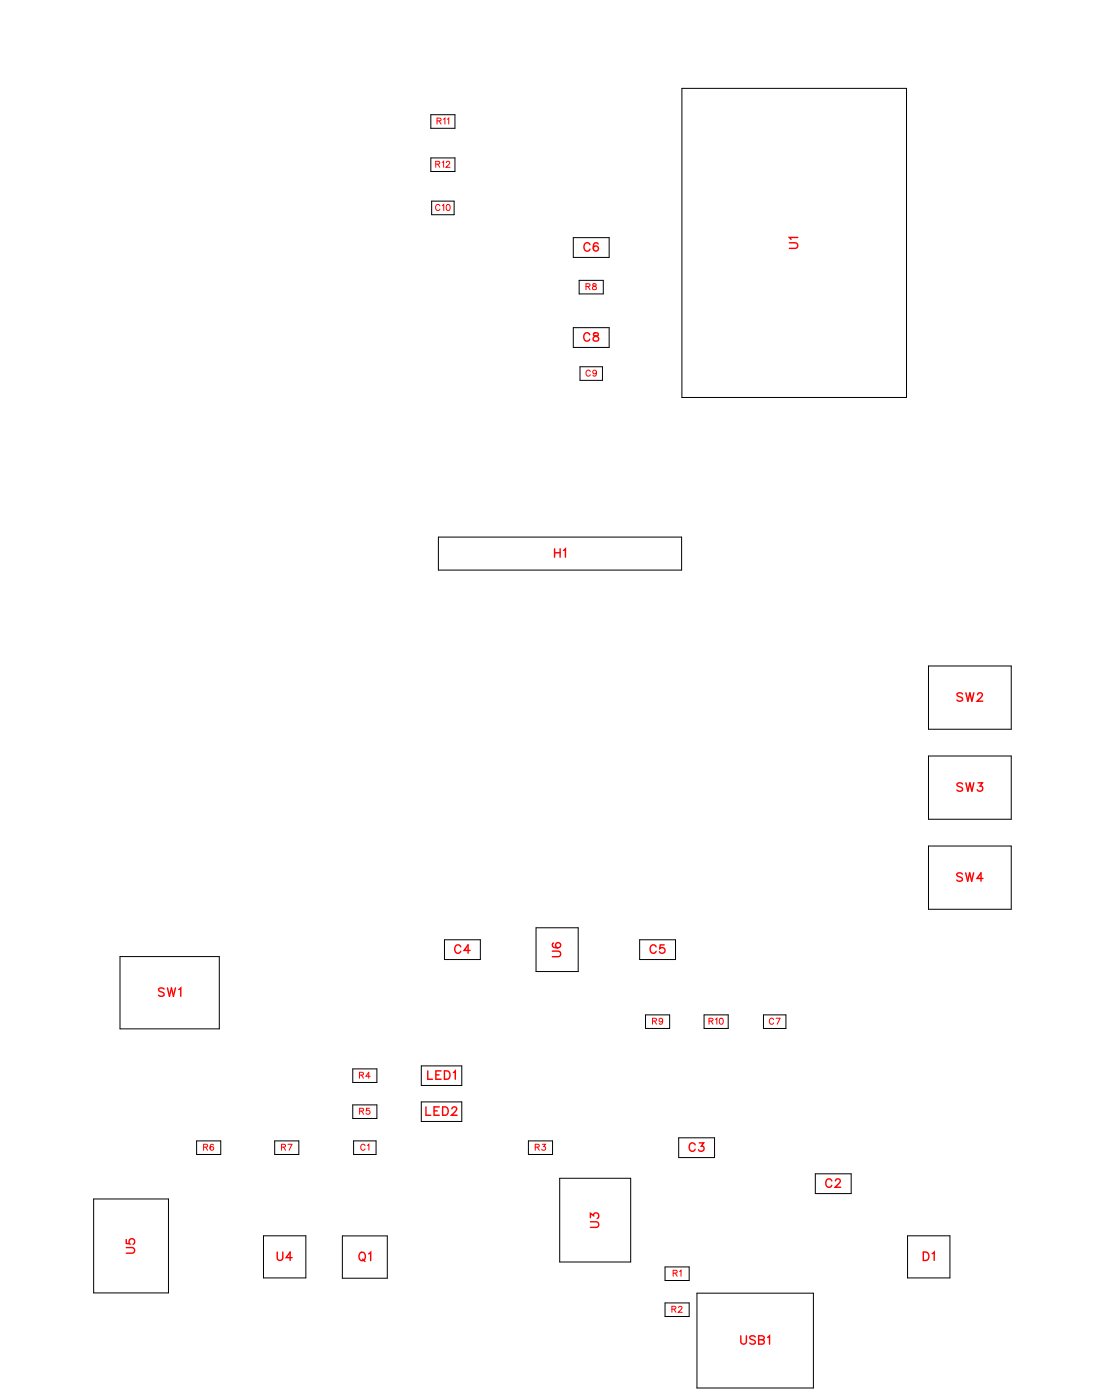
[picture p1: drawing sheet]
<svg xmlns="http://www.w3.org/2000/svg" width="95mm" height="119mm" viewBox="0 0 95 119" stroke-linecap="round" stroke-linejoin="round" font-family="sans-serif">
<g fill="none" stroke="#000" stroke-width=".08">
<path d="M36.4 9.7h2.1v1.2h-2.1zM36.4 13.4h2.1v1.1h-2.1zM36.5 17h1.9v1.2h-1.9zM57.7 7.5h19v26.1h-19zM48.5 20.1h3v1.7h-3zM48.5 27.7h3v1.7h-3zM49 23.7h2v1.2h-2zM49.1 31h1.9v1.2h-1.9zM37.1 45.5h20.6v2.8h-20.6zM78.5 56.4h7v5.3h-7zM37.6 79.6h3v1.6h-3zM45.3 78.5h3.6v3.7h-3.6z"/>
<path d="M54.1 79.6h3v1.6h-3zM78.5 64h7v5.4h-7zM78.5 71.6h7v5.4h-7zM10.2 81h8.4v6.1h-8.4zM16.6 96.6h2.1v1.1h-2.1zM23.2 96.6h2.1v1.1h-2.1zM29.8 90.5h2.1v1.1h-2.1zM29.8 93.5h2.1v1.2h-2.1zM29.9 96.6h1.9v1.1h-1.9zM35.6 90.2h3.5v1.7h-3.5zM35.6 93.3h3.5v1.6h-3.5zM44.7 96.6h2v1.1h-2z"/>
<path d="M47.3 99.7h6.1v7.1h-6.1zM54.6 85.9h2v1.2h-2zM57.4 96.3h3v1.7h-3zM59.6 85.9h2v1.2h-2zM64.6 85.9h1.9v1.2h-1.9zM69 99.4h3v1.6h-3zM7.9 101.5h6.4v7.9h-6.4zM22.3 104.6h3.6v3.6h-3.6zM29 104.6h3.8v3.6h-3.8zM56.3 107.2h2v1.2h-2zM56.3 110.3h2v1.1h-2zM59 109.5h9.8v8h-9.8z"/>
<path d="M76.8 104.6h3.6v3.6h-3.6z"/>
</g>
<g fill="none" stroke="#f00" stroke-width=".08">
<path d="M36.9 13.9h.3v-.1l-.3-.1v.5M37 10.2h.3v-.1l-.3-.1v.5M37 13.9l.2 .3M37.1 10.2l.2 .3M37.2 17.4a.19 .19 0 0 0-.2-.1 .19 .19 0 0 0-.2 .2v.1a.19 .19 0 0 0 .2 .2 .19 .19 0 0 0 .2-.1M37.4 13.8l.1-.1v.5M37.4 17.4l.1-.1v.5M37.5 10.1l.1-.1v.5M37.8 13.8l.1-.1 .1 .1-.3 .4h.4M37.8 17.3a.23 .23 0 0 1 .3 .3 .23 .23 0 0 1-.3 .2l-.1-.2zM37.8 10.1l.2-.1v.5M49.6 24.3l.3-.1v-.1l-.3-.1v.5"/>
<path d="M49.7 24.3l.2 .2M49.9 31.5a.19 .19 0 0 0-.2-.2 .19 .19 0 0 0-.1 .2v.1a.19 .19 0 0 0 .1 .2 .19 .19 0 0 0 .2-.1M50.2 24v.2l.3 .2a.17 .17 0 0 1-.2 .1 .17 .17 0 0 1-.2-.1l.3-.3v-.1zM50.5 31.5a.16 .16 0 0 1-.3 .1 .16 .16 0 0 1 0-.2 .16 .16 0 0 1 .2 0v.4h-.2M17.2 97.1h.3l.1-.1-.4-.1v.5M17.4 97.1l.2 .3M18.1 96.9h-.1a.22 .22 0 0 0-.3 .2 .22 .22 0 0 0 .4 .2 .16 .16 0 0 0-.1-.2 .16 .16 0 0 0-.2 .1M23.8 97.1h.3l.1-.1-.4-.1v.5M24 97.1l.2 .3M24.4 96.9h.3l-.2 .5M30.4 91h.3v-.1l-.3-.1v.5M30.4 94.1l.3-.1 .1-.1-.4-.1v.5"/>
<path d="M30.6 91l.1 .3M30.6 94.1l.2 .2M30.9 97a.19 .19 0 0 0-.2-.1 .19 .19 0 0 0-.2 .2v.1a.19 .19 0 0 0 .2 .2 .19 .19 0 0 0 .2-.1M31.1 97l.1-.1v.5M31.3 93.8h-.3v.2a.18 .18 0 0 1 .3 0 .18 .18 0 0 1-.1 .3 .18 .18 0 0 1-.2-.1M31.3 91.1h-.3l.2-.3v.5M45.3 97.1h.3v-.1l-.3-.1v.5M45.4 97.1l.2 .3M45.9 96.9h.2l-.1 .2a.17 .17 0 0 1 .1 .2 .17 .17 0 0 1-.3 0M55.2 86.4h.3v-.1l-.3-.1v.5M55.4 86.4l.1 .3M56.1 86.4a.16 .16 0 0 1-.3 .1 .16 .16 0 0 1 0-.2 .16 .16 0 0 1 .2 0v.4l-.2-.1"/>
<path d="M60 86.4h.3v-.1l-.3-.1v.5M60.1 86.4l.2 .3M60.5 86.3l.1-.1v.5M60.9 86.2a.23 .23 0 0 1 .3 .2 .23 .23 0 0 1-.3 .3l-.1-.2zM65.4 86.3a.19 .19 0 0 0-.2-.1 .19 .19 0 0 0-.1 .2v.1a.19 .19 0 0 0 .1 .2 .19 .19 0 0 0 .2-.1M65.6 86.2h.4l-.3 .5M56.8 110.8h.3l.1-.1-.4-.1v.5M56.9 107.8h.3l.1-.2-.4-.1v.5M57 110.8l.2 .3M57.1 107.8l.2 .2M57.4 110.7l.2-.1 .1 .1-.3 .4h.3M57.5 107.6l.1-.1v.5"/>
</g>
<g fill="none" stroke="#f00" stroke-width=".12">
<path d="M49.9 28.3a.26 .26 0 0 0-.3-.1 .26 .26 0 0 0-.2 .2v.2a.26 .26 0 0 0 .2 .3 .26 .26 0 0 0 .3-.2M49.9 20.7a.26 .26 0 0 0-.3-.2 .26 .26 0 0 0-.2 .3v.2a.26 .26 0 0 0 .2 .3 .26 .26 0 0 0 .3-.2M50.2 28.2v.2l.3 .1 .1 .1a.24 .24 0 0 1-.2 .3 .24 .24 0 0 1-.2-.3l.4-.3v-.1zM50.6 20.6a.35 .35 0 0 0-.5 .2 .35 .35 0 0 0 .3 .5 .22 .22 0 0 0 .2-.2 .22 .22 0 0 0-.2-.3 .22 .22 0 0 0-.2 .2M66.8 20.6h.5l.2 .2-.1 .2h-.6M67.5 20.1h-.7l.1 .2M46.9 46.5v.7M46.9 46.8h.5M47.4 46.5v.7M47.7 46.6l.1-.1v.7M81.4 58.7l-.1-.1-.3 .1v.2l.4 .3v.1l-.1 .1-.3-.1M81.7 58.6l.2 .8 .1-.8 .2 .8 .2-.8"/>
<path d="M82.7 58.8l.1-.2h.2l.1 .2-.1 .2-.3 .4h.4M46.8 79.8v.1a.35 .35 0 0 0 .2 .4 .35 .35 0 0 0 .4-.3 .22 .22 0 0 0-.2-.2 .22 .22 0 0 0-.2 .2 .22 .22 0 0 0 .2 .2M56.2 80h-.3l-.1 .3a.25 .25 0 0 1 .4 0 .25 .25 0 0 1-.1 .4 .25 .25 0 0 1-.3-.1M81.4 74l-.2-.1-.3 .1 .1 .2 .4 .2v.1l-.2 .1-.3-.1M81.4 66.4l-.1-.1-.3 .1v.1l.4 .2v.2l-.1 .1-.3-.1M81.7 73.9l.2 .7 .1-.7 .2 .7 .2-.7M81.7 66.3l.2 .7 .1-.7 .2 .7 .2-.7M82.7 66.3h.4l-.2 .2a.24 .24 0 0 1 .2 .4 .24 .24 0 0 1-.4-.1M83.2 74.4h-.6l.4-.5v.7M13.9 83.7l-.2-.1-.3 .1 .1 .2 .3 .2 .1 .1-.2 .1-.3-.1M14.2 83.6l.1 .7 .2-.7 .2 .7 .1-.7M15.1 83.8l.2-.2v.7"/>
<path d="M36 93.7v.7h.4M36.2 90.7v.7h.4M36.7 94h.3M36.9 91h.2M37.2 93.7h-.5v.7h.5M37.3 90.7h-.4v.7h.4M37.4 93.7h.3a.38 .38 0 0 1 .2 .4 .38 .38 0 0 1-.2 .3h-.3zM37.6 90.7h.2a.38 .38 0 0 1 .3 .3 .38 .38 0 0 1-.3 .4h-.2zM38.2 93.9l.2-.2h.1l.1 .1-.1 .3-.3 .3h.5M38.3 90.8l.2-.1v.7M39 80.2a.26 .26 0 0 0-.3-.2 .26 .26 0 0 0-.2 .3v.1a.26 .26 0 0 0 .2 .3 .26 .26 0 0 0 .3-.2M39.8 80.5h-.5l.3-.5v.7"/>
<path d="M46.7 80.5h.5l.2 .2-.1 .3h-.6M55.5 80.2a.26 .26 0 0 0-.3-.2 .26 .26 0 0 0-.2 .3v.1a.26 .26 0 0 0 .2 .3 .26 .26 0 0 0 .3-.2M58.8 96.9a.26 .26 0 0 0-.3-.2 .26 .26 0 0 0-.2 .3v.2a.26 .26 0 0 0 .2 .3 .26 .26 0 0 0 .3-.2M59.2 96.7h.3l-.2 .3a.24 .24 0 0 1 .2 .4 .24 .24 0 0 1-.4-.1M70.4 100a.26 .26 0 0 0-.3-.2 .26 .26 0 0 0-.2 .3v.1a.26 .26 0 0 0 .2 .3 .26 .26 0 0 0 .3-.2M70.7 100l.1-.2h.1l.2 .1-.1 .3-.4 .3h.5M10.7 105.6h.5l.2 .2-.1 .3h-.6M10.7 104.9v.4h.3a.25 .25 0 0 1 0-.4 .25 .25 0 0 1 .4 .1 .25 .25 0 0 1-.1 .3M23.5 106v.5l.2 .2 .2-.1v-.6M24.7 106.5h-.5l.3-.5v.7M30.4 106.1l.1-.1a.33 .33 0 0 1 .4 .4 .33 .33 0 0 1-.4 .3l-.1-.3zM30.7 106.6l.2 .2"/>
<path d="M31.2 106.1l.2-.1v.7M49.9 103.4h.6l.2 .2-.1 .3h-.7M49.9 103.1v-.4l.3 .2a.24 .24 0 0 1 .4-.2 .24 .24 0 0 1-.1 .4M62.7 113.1v.5l.2 .2 .2-.1v-.6M63.9 113.2l-.2-.1-.3 .1 .1 .1 .4 .3v.1l-.2 .1-.3-.1M64.2 113.4l.4 .1v.2l-.1 .1h-.3v-.7h.4v.2l-.1 .1M64.9 113.2l.2-.1v.7M78.1 106h.2a.38 .38 0 0 1 .3 .3 .38 .38 0 0 1-.3 .4h-.2zM78.9 106.1l.1-.1v.7"/>
</g>
<g font-size="1.2" fill="#fff">
<text x="49.3" y="21.6">C6</text>
<text x="67.8" y="21.1" transform="rotate(-90 67.8 21.1)">U1</text>
<text x="49.3" y="29.2">C8</text>
<text x="46.8" y="47.5">H1</text>
<text x="80.9" y="59.7">SW2</text>
<text x="80.9" y="67.3">SW3</text>
<text x="80.9" y="74.9">SW4</text>
<text x="38.4" y="81">C4</text>
<text x="47.7" y="81" transform="rotate(-90 47.7 81)">U6</text>
<text x="54.9" y="81">C5</text>
<text x="13.3" y="84.6">SW1</text>
<text x="36" y="94.7">LED2</text>
<text x="36.1" y="91.7">LED1</text>
<text x="58.2" y="97.8">C3</text>
<text x="69.8" y="100.8">C2</text>
<text x="11.7" y="106.1" transform="rotate(-90 11.7 106.1)">U5</text>
<text x="23.4" y="107">U4</text>
<text x="30.3" y="107">Q1</text>
<text x="50.9" y="104" transform="rotate(-90 50.9 104)">U3</text>
<text x="78" y="107">D1</text>
<text x="62.6" y="114.1">USB1</text>
</g>
<g font-size=".9" fill="#fff">
<text x="36.9" y="10.7">R11</text>
<text x="36.8" y="14.4">R12</text>
<text x="36.8" y="18">C10</text>
<text x="49.5" y="24.7">R8</text>
<text x="49.5" y="32.1">C9</text>
<text x="55.2" y="86.9">R9</text>
<text x="59.9" y="86.9">R10</text>
<text x="65" y="86.9">C7</text>
<text x="30.4" y="91.5">R4</text>
<text x="30.4" y="94.5">R5</text>
<text x="17.2" y="97.6">R6</text>
<text x="23.8" y="97.6">R7</text>
<text x="30.5" y="97.6">C1</text>
<text x="45.2" y="97.6">R3</text>
<text x="56.8" y="111.3">R2</text>
<text x="56.9" y="108.3">R1</text>
</g>
</svg>
